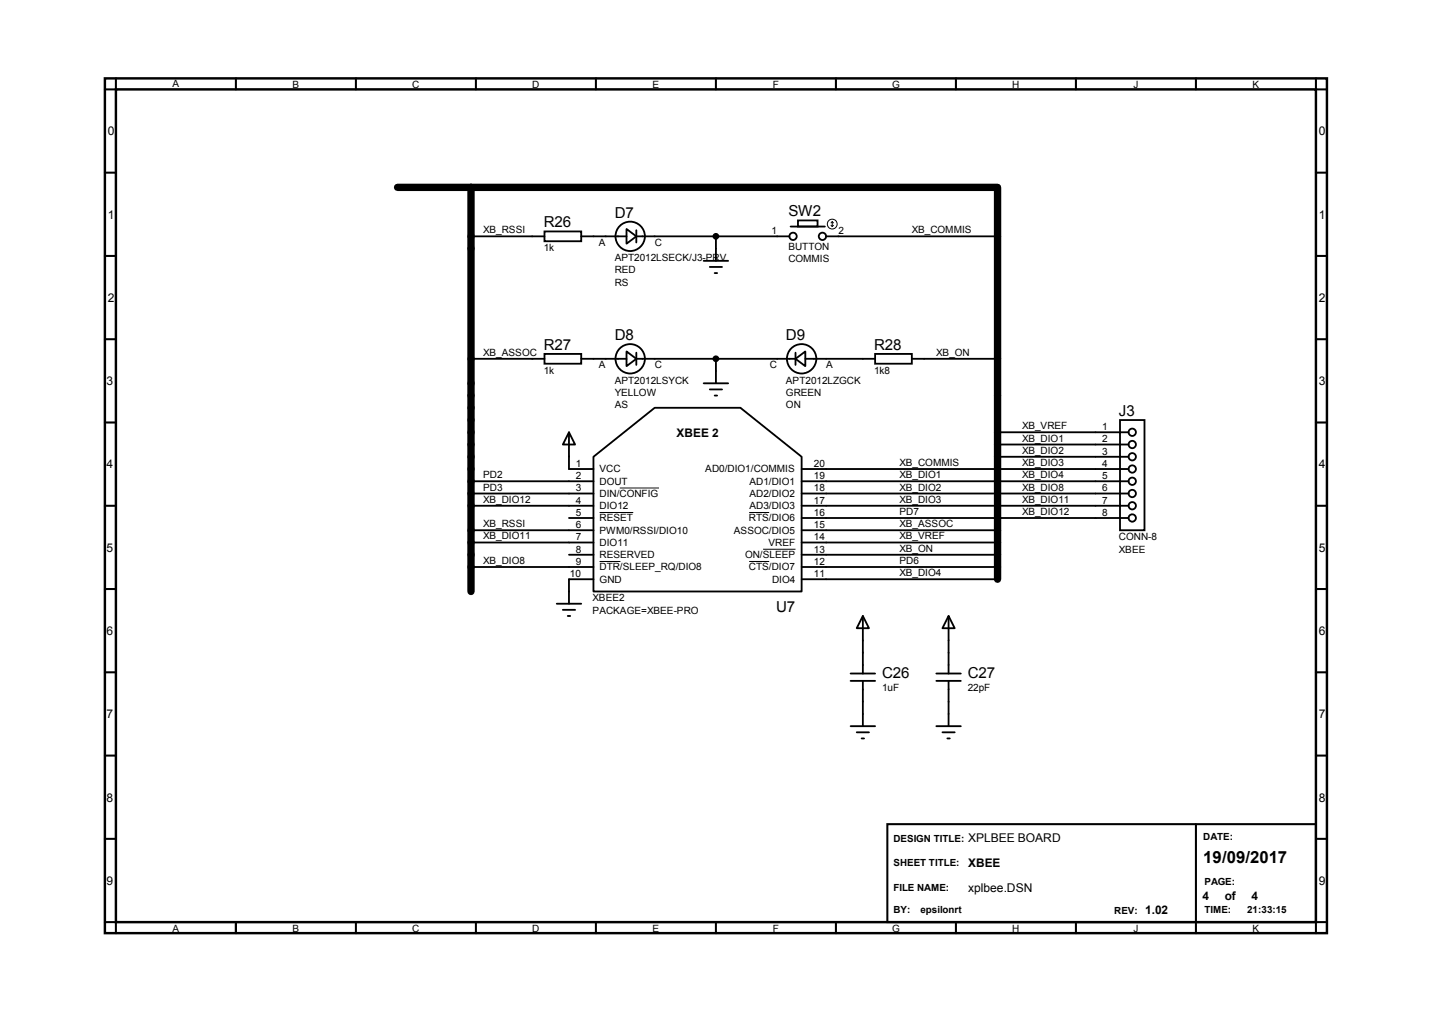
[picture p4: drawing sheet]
<svg xmlns="http://www.w3.org/2000/svg" width="297mm" height="210mm" viewBox="0 0 297 210" stroke-linecap="round" stroke-linejoin="round" font-family="sans-serif">
<path d="M21.8 16.3h253.4v177.2h-253.4zM24 18.5h249v172.8h-249z" fill="none" stroke="#000" stroke-width=".51"/>
<g fill="none" stroke="#000" stroke-width=".42">
<path d="M24 16.3v2.2h-2.2M48.9 16.3v2.2M73.8 16.3v2.2M98.7 16.3v2.2M123.6 16.3v2.2M148.5 16.3v2.2M173.4 16.3v2.2M198.3 16.3v2.2M223.2 16.3v2.2M248.1 16.3v2.2M273 16.3v2.2h2.2M21.8 35.8h2.2"/>
<path d="M273 35.8h2.2M21.8 53.1h2.2M273 53.1h2.2M21.8 70.4h2.2M273 70.4h2.2M21.8 87.6h2.2M273 87.6h2.2M21.8 104.9h2.2M273 104.9h2.2M21.8 122.2h2.2M21.8 139.4h2.2M273 122.2h2.2"/>
<path d="M273 139.4h2.2M21.8 156.7h2.2M273 156.7h2.2M21.8 174h2.2M184.1 170.9h88.9v20.4h-88.9zM248.1 170.9v22.6M273 174h2.2M21.8 191.3h2.2v2.2M48.9 191.3v2.2M73.8 191.3v2.2M98.7 191.3v2.2M123.6 191.3v2.2"/>
<path d="M148.5 191.3v2.2M173.4 191.3v2.2M198.3 191.3v2.2M223.2 191.3v2.2M275.2 191.3h-2.2v2.2"/>
</g>
<path d="M82.5 38.9h15.2M97.7 38.9h109.2v81.2M97.7 38.9v83.8" fill="none" stroke="#000" stroke-width="1.5"/>
<g fill="none" stroke="#000" stroke-width=".38">
<path d="M97.7 49h15.2M112.9 48h7.7v2h-7.7zM120.6 49h9.4M130 47.5l2 1.5-2 1.5zM132 49h31.7M132 47.8v2.5M146 54.1h5M147.2 55.4h2.6M148.2 56.6h.6M148.5 49v5.1M164 47h7.1M165.5 45.7h4.1v1.3h-4.1z"/>
<path d="M171.4 49h35.5M97.7 74.4h15.2M112.9 73.4h7.7v2h-7.7zM120.6 74.4h9.4M130 72.9l2 1.5-2 1.5zM132 74.4h33M132 73.2v2.5M146 79.5h5M148.5 74.4v5.1M165 74.4l2-1.5v3zM165 73.2v2.5M167 74.4h14.5"/>
<path d="M181.5 73.4h7.6v2h-7.6zM189.1 74.4h17.8M97.7 99.8h25.4M118 89.7l1.3 2.5h-2.5zM118 89.7v7.6h5.1M123.1 94.7l12.7-10.1h17.8l12.7 10.1v28h-43.2zM147.2 80.8h2.6M148.2 82h.6M166.3 99.8h67.8M166.3 97.3h67.8M206.9 92.2h27.2M206.9 89.7h27.2"/>
<path d="M206.9 94.7h27.2M232.3 87.1h5.1v22.9h-5.1zM97.7 117.6h25.4M97.7 102.4h25.4M97.7 110h25.4M97.7 104.9h25.4M97.7 112.5h25.4M118 107.4h5.1M118 115.1h5.1M166.3 117.6h40.6M166.3 102.4h67.8M166.3 107.4h67.8"/>
<path d="M166.3 115.1h40.6M166.3 110h40.6M166.3 104.9h67.8M166.3 112.5h40.6M115.5 125.2h5.1M116.8 126.5h2.5M117.8 127.8h.5M123.1 120.1h-5.1v5.1M166.3 120.1h40.6M176.4 139.7h5.1M179 127.8l1.3 2.5h-2.6zM179 127.8v11.9"/>
<path d="M194.2 139.7h5.1M196.8 127.8l1.2 2.5h-2.5zM196.8 127.8v11.9M176.4 141.2h5.1M176.4 150.6h5.1M177.7 151.9h2.6M178.7 153.2h.5M179 141.2v9.4M194.2 141.2h5.1M194.2 150.6h5.1M195.5 151.9h2.5M196.5 153.2h.5"/>
<path d="M196.8 141.2v9.4"/>
<circle cx="130.7" cy="49" r="3"/>
<circle cx="148.5" cy="49" r=".51"/>
<circle cx="164.5" cy="49" r=".76"/>
<circle cx="170.6" cy="49" r=".76"/>
<circle cx="130.7" cy="74.4" r="3"/>
<circle cx="148.5" cy="74.4" r=".51"/>
<circle cx="166.3" cy="74.4" r="3"/>
<circle cx="234.9" cy="92.2" r=".76"/>
<circle cx="234.9" cy="89.7" r=".76"/>
<circle cx="234.9" cy="94.7" r=".76"/>
<circle cx="234.9" cy="97.3" r=".76"/>
<circle cx="234.9" cy="99.8" r=".76"/>
<circle cx="234.9" cy="102.4" r=".76"/>
<circle cx="234.9" cy="107.4" r=".76"/>
<circle cx="234.9" cy="104.9" r=".76"/>
</g>
<g fill="none" stroke="#000" stroke-width=".21">
<path d="M172.4 46.7l.2 .3M172.6 46v1M172.6 46l-.2 .2M172.6 46l.3 .2M172.9 46.7l-.3 .3M124.4 106.3h7M124.4 116.5h4.3M128.6 101.2h8.1M155.4 106.3h4.2M155.4 116.5h4.2M158.3 113.9h6.7"/>
<circle cx="172.6" cy="46.5" r="1.02"/>
</g>
<g fill="#000">
<circle cx="148.5" cy="49" r=".51"/>
<circle cx="148.5" cy="74.4" r=".51"/>
</g>
<text font-size="3.5" x="249.6" y="179">19/09/2017</text>
<g font-size="3.1">
<text x="112.8" y="47.2">R26</text>
<text x="127.5" y="45.1">D7</text>
<text x="163.5" y="44.9">SW2</text>
<text x="127.5" y="70.5">D8</text>
<text x="163" y="70.5">D9</text>
<text x="112.8" y="72.6">R27</text>
<text x="181.3" y="72.6">R28</text>
<text x="232.1" y="86.3">J3</text>
<text x="161" y="126.9">U7</text>
<text x="183" y="140.5">C26</text>
<text x="200.7" y="140.5">C27</text>
</g>
<g font-size="2.5">
<text x="22.3" y="28.1">0</text>
<text x="273.6" y="28.1">0</text>
<text x="22.3" y="45.3">1</text>
<text x="273.6" y="45.3">1</text>
<text x="22.3" y="62.6">2</text>
<text x="273.6" y="62.6">2</text>
<text x="22.1" y="79.9">3</text>
<text x="273.6" y="79.9">3</text>
<text x="140.3" y="90.6">XBEE 2</text>
<text x="22.1" y="97.2">4</text>
<text x="273.6" y="97.2">4</text>
<text x="22.1" y="114.4">5</text>
<text x="273.6" y="114.4">5</text>
<text x="22.1" y="131.7">6</text>
<text x="273.6" y="131.7">6</text>
<text x="22.1" y="149">7</text>
<text x="273.6" y="149">7</text>
<text x="22.1" y="166.2">8</text>
<text x="273.6" y="166.2">8</text>
<text x="200.8" y="179.8">XBEE</text>
<text x="200.8" y="174.7">XPLBEE BOARD</text>
<text x="22.1" y="183.5">9</text>
<text x="200.8" y="185">xplbee.DSN</text>
<text x="273.6" y="183.5">9</text>
<text x="237.6" y="189.6">1.02</text>
<text x="249.4" y="186.7">4</text>
<text x="254" y="186.7">of</text>
<text x="259.6" y="186.7">4</text>
</g>
<g font-size="2.1">
<text x="35.8" y="18">A</text>
<text x="60.7" y="18.2">B</text>
<text x="85.5" y="18.2">C</text>
<text x="110.4" y="18.2">D</text>
<text x="135.4" y="18.2">E</text>
<text x="160.3" y="18.2">F</text>
<text x="185" y="18.2">G</text>
<text x="210" y="18.2">H</text>
<text x="235.1" y="18.2">J</text>
<text x="259.8" y="18.2">K</text>
<text x="100.2" y="48.4">XB_RSSI</text>
<text x="112.8" y="52.2">1k</text>
<text x="124.2" y="50.9">A</text>
<text x="135.8" y="50.9">C</text>
<text x="160.1" y="48.6">1</text>
<text x="163.5" y="51.9">BUTTON</text>
<text x="173.9" y="48.6">2</text>
<text x="189.1" y="48.4">XB_COMMIS</text>
<text x="127.5" y="54.2">APT2012LSECK/J3-PRV</text>
<text x="127.5" y="56.7">RED</text>
<text x="127.5" y="59.3">RS</text>
<text x="163.5" y="54.4">COMMIS</text>
<text x="100.2" y="73.8">XB_ASSOC</text>
<text x="112.8" y="77.6">1k</text>
<text x="124.2" y="76.3">A</text>
<text x="135.8" y="76.3">C</text>
<text x="159.7" y="76.3">C</text>
<text x="171.4" y="76.3">A</text>
<text x="181.3" y="77.6">1k8</text>
<text x="194.2" y="73.8">XB_ON</text>
<text x="127.5" y="79.6">APT2012LSYCK</text>
<text x="127.5" y="82.1">YELLOW</text>
<text x="163" y="79.6">APT2012LZGCK</text>
<text x="163" y="82.1">GREEN</text>
<text x="127.5" y="84.7">AS</text>
<text x="163" y="84.7">ON</text>
<text x="212" y="89.1">XB_VREF</text>
<text x="228.6" y="89.2">1</text>
<text x="212" y="91.6">XB_DIO1</text>
<text x="212" y="94.1">XB_DIO2</text>
<text x="228.6" y="91.8">2</text>
<text x="228.6" y="94.3">3</text>
<text x="100.2" y="99.2">PD2</text>
<text x="100.2" y="101.8">PD3</text>
<text x="119.4" y="96.9">1</text>
<text x="119.4" y="99.4">2</text>
<text x="119.4" y="101.9">3</text>
<text x="124.4" y="98">VCC</text>
<text x="124.4" y="100.5">DOUT</text>
<text x="146.3" y="98">AD0/DIO1/COMMIS</text>
<text x="155.5" y="100.5">AD1/DIO1</text>
<text x="168.8" y="96.9">20</text>
<text x="168.8" y="101.9">18</text>
<text x="168.8" y="99.4">19</text>
<text x="186.6" y="96.7">XB_COMMIS</text>
<text x="186.6" y="99.2">XB_DIO1</text>
<text x="186.6" y="101.8">XB_DIO2</text>
<text x="212" y="96.7">XB_DIO3</text>
<text x="212" y="99.2">XB_DIO4</text>
<text x="212" y="101.8">XB_DIO8</text>
<text x="228.6" y="96.9">4</text>
<text x="228.6" y="99.4">5</text>
<text x="228.6" y="101.9">6</text>
<text x="100.2" y="104.3">XB_DIO12</text>
<text x="119.4" y="104.5">4</text>
<text x="119.4" y="107">5</text>
<text x="124.4" y="103.1">DIN/CONFIG</text>
<text x="124.4" y="105.6">DIO12</text>
<text x="155.5" y="105.6">AD3/DIO3</text>
<text x="155.5" y="103.1">AD2/DIO2</text>
<text x="168.8" y="104.5">17</text>
<text x="168.8" y="107">16</text>
<text x="186.6" y="106.8">PD7</text>
<text x="186.6" y="104.3">XB_DIO3</text>
<text x="212" y="104.3">XB_DIO11</text>
<text x="212" y="106.8">XB_DIO12</text>
<text x="228.6" y="104.5">7</text>
<text x="228.6" y="107">8</text>
<text x="100.2" y="109.3">XB_RSSI</text>
<text x="100.2" y="111.9">XB_DIO11</text>
<text x="119.4" y="109.6">6</text>
<text x="119.4" y="112.1">7</text>
<text x="124.4" y="108.2">RESET</text>
<text x="124.4" y="110.7">PWM0/RSSI/DIO10</text>
<text x="124.4" y="113.2">DIO11</text>
<text x="152.2" y="110.7">ASSOC/DIO5</text>
<text x="155.4" y="108.2">RTS/DIO6</text>
<text x="159.4" y="113.2">VREF</text>
<text x="168.8" y="109.6">15</text>
<text x="168.8" y="112.1">14</text>
<text x="186.6" y="109.3">XB_ASSOC</text>
<text x="186.6" y="111.9">XB_VREF</text>
<text x="232.1" y="112.1">CONN-8</text>
<text x="100.2" y="117">XB_DIO8</text>
<text x="118.2" y="119.7">10</text>
<text x="119.4" y="114.6">8</text>
<text x="119.4" y="117.2">9</text>
<text x="124.4" y="115.8">RESERVED</text>
<text x="124.4" y="118.3">DTR/SLEEP_RQ/DIO8</text>
<text x="154.6" y="115.8">ON/SLEEP</text>
<text x="155.4" y="118.3">CTS/DIO7</text>
<text x="168.8" y="117.2">12</text>
<text x="168.8" y="114.6">13</text>
<text x="168.8" y="119.7">11</text>
<text x="186.6" y="119.5">XB_DIO4</text>
<text x="186.6" y="114.4">XB_ON</text>
<text x="186.6" y="117">PD6</text>
<text x="232.1" y="114.6">XBEE</text>
<text x="122.9" y="124.8">XBEE2</text>
<text x="124.4" y="120.9">GND</text>
<text x="160.1" y="120.9">DIO4</text>
<text x="122.9" y="127.3">PACKAGE=XBEE-PRO</text>
<text x="183" y="143.4">1uF</text>
<text x="200.7" y="143.4">22pF</text>
<text x="35.8" y="193.3">A</text>
<text x="60.7" y="193.3">B</text>
<text x="85.5" y="193.3">C</text>
<text x="110.4" y="193.3">D</text>
<text x="135.4" y="193.3">E</text>
<text x="160.3" y="193.3">F</text>
<text x="185" y="193.3">G</text>
<text x="210" y="193.3">H</text>
<text x="235.1" y="193.3">J</text>
<text x="259.8" y="193.3">K</text>
</g>
<g font-size="2">
<text x="185.3" y="174.6">DESIGN TITLE:</text>
<text x="185.3" y="179.7">SHEET TITLE:</text>
<text x="249.6" y="174.2">DATE:</text>
<text x="185.3" y="184.9">FILE NAME:</text>
<text x="249.8" y="183.6">PAGE:</text>
<text x="185.3" y="189.4">BY:</text>
<text x="190.9" y="189.4">epsilonrt</text>
<text x="231.1" y="189.5">REV:</text>
<text x="249.8" y="189.4">TIME:</text>
<text x="258.7" y="189.4">21:33:15</text>
</g>
</svg>
